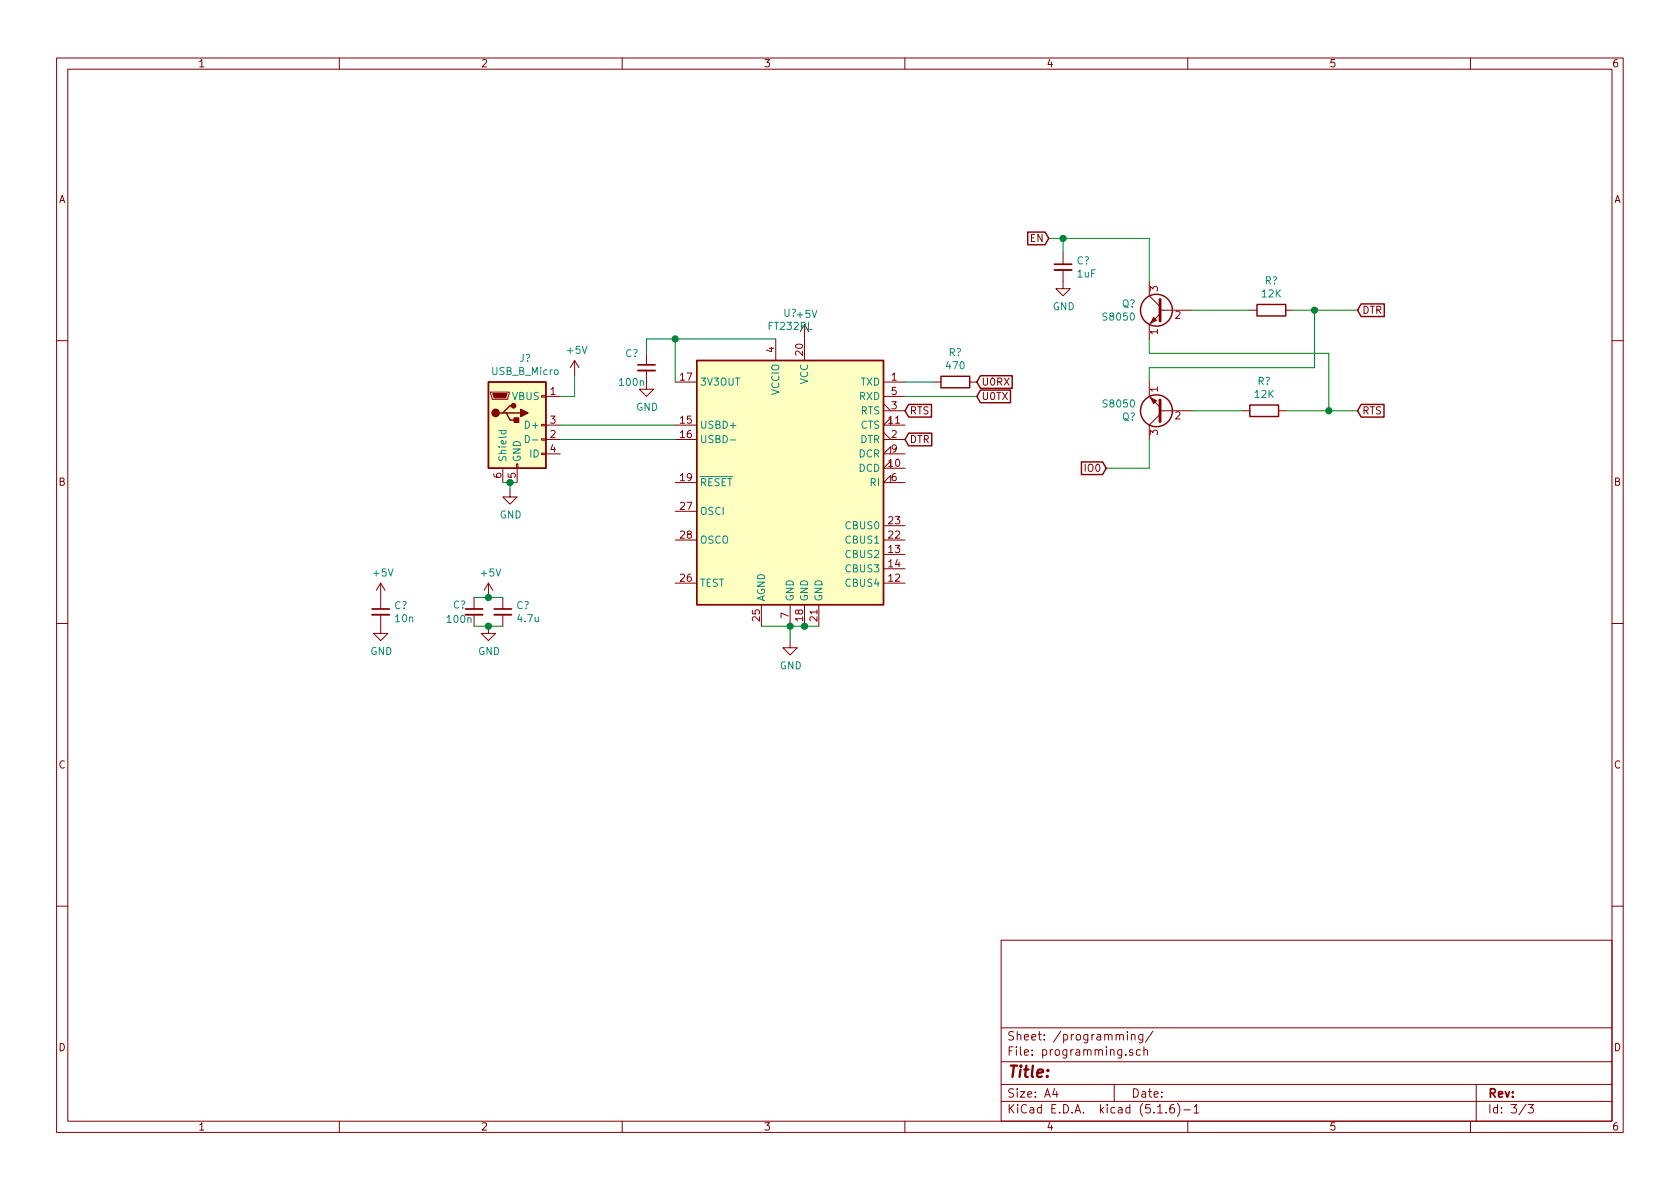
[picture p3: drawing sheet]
<svg xmlns="http://www.w3.org/2000/svg" width="297mm" height="210mm" viewBox="0 0 297 210" stroke-linecap="round" stroke-linejoin="round" font-family="sans-serif">
<g fill="none" stroke="#840000" stroke-width=".18">
<path d="M10 10.3h277v189.9h-277zM12 12.2h273v186.1h-273zM60 10.3v1.9M110 10.3v1.9M160 10.3v1.9M210 10.3v1.9M260 10.3v1.9M137.2 59.9v3.8M142.2 57.4v6.3M188 47.7v3.3h1.2l-1.2 1.3-1.3-1.3h1.3M188 44.7v2M203.2 49.8v2.5l1.9 1.9"/>
<path d="M205.1 55.5l-1.9 1.9v2.5M205.1 54.9h5.7M221 54.9h1.2M227.3 54.9h1.3M10 60.2h2M86.7 69.3h3.3v.3l-.2 1h-2.8zM95.8 77.6h.7v.2h-.7zM95.8 75.1h.7v.2h-.7zM95.8 70h.7v.2h-.7zM96.5 70.1h2.6M96.5 77.7h2.6M96.5 75.2h2.6"/>
<path d="M101.6 63.7l-.8 1.3M101.6 63.7v2.6M101.6 63.7l.8 1.3M114.3 65.5v3.3h1.3l-1.3 1.3-1.3-1.3h1.3M114.3 62.5v2M119.4 67.6h3.8M119.4 77.7h3.8M119.4 75.2h3.8M156.2 67.6h3.8M156.2 70.1h3.8M156.2 77.7h3.8M156.2 76.4l1.3 1.3"/>
<path d="M156.2 72.6h3.8M156.2 71.4l1.3 1.2M157.5 75.2v-1.3l-1.3 1.3h3.8M165.1 67.6h1.3M171.4 67.6h1.3M203.2 67.6v2.5l1.9 1.9M205.1 72.6h5.7M205.1 73.3l-1.9 1.9v2.5M219.7 72.6h1.3M226.1 72.6h1.2M285 60.2h2M88.9 82.8v2.5"/>
<path d="M90.2 86.6v1.3h1.2l-1.2 1.2-1.3-1.2h1.3M91.3 82h.3v.8h-.3zM91.4 82.8v2.5M95.8 80.1h.7v.3h-.7zM96.5 80.3h2.6M119.4 85.3h3.8M119.4 95.5h3.8M119.4 90.4h3.8M156.2 98h3.8M156.2 95.5h3.8M156.2 93h3.8M157.5 82.8v-1.3l-1.3 1.3h3.8"/>
<path d="M157.5 85.3v-1.2l-1.3 1.2h3.8M157.5 80.3v-1.3l-1.3 1.3h3.8M10 110.3h2M67.3 108.7v3.3h1.3l-1.3 1.3-1.3-1.3h1.3M67.3 103.1l-.8 1.3M67.3 103.1v4.6M67.3 103.1l.8 1.3M83.8 105.7v2M83.8 108.7v2M86.4 110.7v1.3h1.2l-1.2 1.3-1.3-1.3h1.3M86.4 103.1l-.8 1.3M86.4 103.1v2.6"/>
<path d="M86.4 103.1l.7 1.3M88.9 105.7v2M88.9 108.7v2M119.4 103.1h3.8M134.6 106.9v3.8M139.7 113.3v1.2h1.3l-1.3 1.3-1.3-1.3h1.3M139.7 106.9v3.8M142.2 106.9v3.8M144.8 106.9v3.8M156.2 103.1h3.8M156.2 100.6h3.8M285 110.3h2"/>
<path d="M10 160.2h2M177 166.3h108v32h-108zM285 160.2h2M60 198.3v1.9M110 198.3v1.9M160 198.3v1.9M177 194.8h108M177 191.8h108M177 187.8h108M177 181.8h108M186.5 192.5l-.4 1h1M186.8 193v1"/>
<path d="M197 191.8v3M199.3 182.4v.2M199.3 182.9v1M200.1 183.1l.2-.2 .3 .1 .1 .9M200.1 182.9v1M200.3 185.7l-.4-.1-.2 .2 .1 .2 .5 .2v.3h-.6M201.6 185.7l-.4-.1-.3 .3 .1 .6 .2 .1 .4-.1M202.1 182.9v1.2l-.3 .3-.4-.1M202.1 183l-.5-.1-.3 .3 .1 .6 .2 .1 .5-.1M202.3 185.7l.2-.1 .3 .1 .1 .9M202.3 185.1v1.5M203.8 182.3l-1.3 2"/>
<path d="M204.7 196.8h.8M206.2 196.7v.1M207.5 195.3a.59 .59 0 0 0-.7 .7v.5l.2 .2 .4 .1 .2-.1 .1-.5-.2-.2-.4-.1-.3 .3M208.2 195.1a1.71 1.71 0 0 1 0 2.3M209.3 196.3h1.2M210 198.3v1.9M211.1 195.8l.4-.5v1.5M211.1 196.8h.9M260 198.3v1.9M261 191.8v6.5M269.8 195.2l-1.2 2M270.2 195.3h.9l-.5 .6 .4 .1v.7l-.2 .1-.6-.1"/>
</g>
<g fill="none" stroke="#840000" stroke-width=".25">
<path d="M181.7 41h3.1l.6 1.2-.6 1.1h-3.1zM222.2 53.8h5.1v2.1h-5.1zM240.7 53.7h4.1v2.3h-4.1l-.7-1.1zM86.4 67.6h10.1v15.2h-10.1zM88.9 73h.6l.7 1.3h1.2M89.5 73h2.6M90.8 71.7h-.6l-1.3 1.3h-.6M123.2 63.7h33v43.2h-33zM160.7 71.5h4v2.3h-4l-.7-1.2zM160.7 76.6h4v2.2h-4l-.7-1.1zM166.4 66.5h5v2.1h-5zM173.4 69h5.3v2.2h-5.3l-.7-1.1z"/>
<path d="M173.4 66.4h5.6v2.3h-5.6l-.7-1.1zM221 71.6h5.1v2.1h-5.1zM240.7 71.5h4v2.3h-4l-.7-1.2zM191.2 81.7h3.7l.7 1.1-.7 1.1h-3.7z"/>
<circle cx="204.5" cy="54.9" r="2.82"/>
<circle cx="204.5" cy="72.6" r="2.82"/>
</g>
<g fill="#ffffc2" stroke="#ffffc2" stroke-width=".18">
<path d="M86.4 67.6h10.1v15.2h-10.1z"/>
<path d="M123.2 63.7h33v43.2h-33z"/>
</g>
<g fill="#840000" stroke="#840000" stroke-width=".25">
<path d="M90.9 73.9h.8v.8h-.8z"/>
<path d="M92.1 72.4l1.2 .6-1.2 .7z"/>
<circle cx="87.6" cy="73" r=".63"/>
<circle cx="90.8" cy="71.7" r=".38"/>
</g>
<g fill="#840000" stroke="#840000" stroke-width=".18">
<path d="M87.1 69.6h2.6l-.3 .8h-2z"/>
<path d="M203.5 70.4l1 .5-.5 .5z"/>
<path d="M204 56.1l.5 .5-1 .5z"/>
</g>
<path d="M88.2 76.1h1.3M88.7 76.1l-.1 .4 .2 .2 .6-.1v-.5M92.9 77a.64 .64 0 0 1 .7 .6 .64 .64 0 0 1-.7 .7zM94.2 77.8h.9M129.1 77.8h1" fill="none" stroke="#008484" stroke-width=".18"/>
<path d="M186.4 47.7h3.1M112.8 65.5h3M65.8 108.7h3M82.3 108.7h3M87.4 108.7h3" fill="none" stroke="#840000" stroke-width=".33"/>
<path d="M186.4 46.7h3.1M112.8 64.5h3M65.8 107.7h3M82.3 107.7h3M87.4 107.7h3" fill="none" stroke="#840000" stroke-width=".3"/>
<path d="M205.1 53v3.8M205.1 70.7v3.8" fill="none" stroke="#840000" stroke-width=".51"/>
<g fill="none" stroke="#008400" stroke-width=".18">
<path d="M119.4 59.9v7.7M137.2 59.9h-22.9v2.6M185.4 42.2h17.8v7.6M188 42.2v2.5M203.2 59.9v2.6h31.7v10.1M210.8 54.9h10.2M228.6 54.9h11.4M232.4 54.9v10.1h-29.2v2.6M99.1 75.2h20.3M99.1 77.7h20.3M101.6 66.3v3.8h-2.5M160 70.1h12.7"/>
<path d="M160 67.6h5.1M203.2 77.7v5.1h-7.6M210.8 72.6h8.9M227.3 72.6h12.7M88.9 85.3h2.5M90.2 85.3v1.3M83.8 110.7h5.1M83.8 105.7h5.1M134.6 110.7h10.2M139.7 110.7v2.6"/>
</g>
<g fill="#008400" stroke="#008400" stroke-width=".25">
<circle cx="119.4" cy="59.9" r=".51"/>
<circle cx="90.2" cy="85.3" r=".51"/>
<circle cx="235" cy="72.6" r=".51"/>
<circle cx="232.4" cy="54.9" r=".51"/>
<circle cx="86.4" cy="110.7" r=".51"/>
<circle cx="86.4" cy="105.7" r=".51"/>
<circle cx="188" cy="42.2" r=".51"/>
<circle cx="142.2" cy="110.7" r=".51"/>
<circle cx="139.7" cy="110.7" r=".51"/>
</g>
<text font-size="2.8" fill="#840000" x="178" y="190.5">Title:</text>
<g font-size="2.1" fill="#840000">
<text x="178" y="184">Sheet: /programming/</text>
<text x="178" y="186.7">File: programming.sch</text>
<text x="178" y="196.9">KiCad E.D.A. kicad (5.1.6)-1</text>
<text x="178" y="194.1">Size: A4</text>
<text x="200" y="194.1">Date:</text>
<text x="263" y="194.1">Rev:</text>
<text x="263" y="196.9">Id: 3/3</text>
</g>
<g font-size="1.8" fill="#840000">
<text x="35" y="11.9">1</text>
<text x="85" y="11.9">2</text>
<text x="135" y="11.9">3</text>
<text x="185" y="11.9">4</text>
<text x="235" y="11.9">5</text>
<text x="285" y="11.9">6</text>
<text x="10.4" y="35.9">A</text>
<text x="285.4" y="35.9">A</text>
<text x="182.2" y="42.8">EN</text>
<text x="204.7" y="51.5" transform="rotate(-90 204.7 51.5)">3</text>
<text x="204.7" y="59.2" transform="rotate(-90 204.7 59.2)">1</text>
<text x="207.8" y="56.4">2</text>
<text x="240.8" y="55.5">DTR</text>
<text x="136.9" y="62.3" transform="rotate(-90 136.9 62.3)">4</text>
<text x="142" y="62.8" transform="rotate(-90 142 62.8)">20</text>
<text x="97.3" y="69.8">1</text>
<text x="120.3" y="67.3">17</text>
<text x="157.6" y="67.3">1</text>
<text x="157.6" y="69.8">5</text>
<text x="173.5" y="70.7">U0TX</text>
<text x="173.5" y="68.2">U0RX</text>
<text x="204.7" y="69.3" transform="rotate(-90 204.7 69.3)">1</text>
<text x="97.3" y="77.5">2</text>
<text x="97.3" y="74.9">3</text>
<text x="120.3" y="74.9">15</text>
<text x="120.3" y="77.5">16</text>
<text x="157.1" y="74.9">11</text>
<text x="157.6" y="77.5">2</text>
<text x="157.6" y="72.4">3</text>
<text x="160.8" y="73.3">RTS</text>
<text x="204.7" y="76.9" transform="rotate(-90 204.7 76.9)">3</text>
<text x="207.8" y="74.2">2</text>
<text x="240.8" y="73.3">RTS</text>
<text x="97.3" y="80">4</text>
<text x="157.1" y="82.5">10</text>
<text x="157.6" y="80">9</text>
<text x="160.8" y="78.4">DTR</text>
<text x="191.9" y="83.4">IO0</text>
<text x="10.4" y="85.9">B</text>
<text x="88.6" y="84.6" transform="rotate(-90 88.6 84.6)">6</text>
<text x="91.2" y="84.6" transform="rotate(-90 91.2 84.6)">5</text>
<text x="120.3" y="85.1">19</text>
<text x="157.6" y="85.1">6</text>
<text x="285.4" y="85.9">B</text>
<text x="120.3" y="90.2">27</text>
<text x="120.3" y="95.2">28</text>
<text x="157.1" y="95.2">22</text>
<text x="157.1" y="92.7">23</text>
<text x="157.1" y="97.8">13</text>
<text x="157.1" y="100.3">14</text>
<text x="120.3" y="102.9">26</text>
<text x="157.1" y="102.9">12</text>
<text x="134.4" y="109.8" transform="rotate(-90 134.4 109.8)">25</text>
<text x="139.4" y="109.3" transform="rotate(-90 139.4 109.3)">7</text>
<text x="142" y="109.8" transform="rotate(-90 142 109.8)">18</text>
<text x="144.5" y="109.8" transform="rotate(-90 144.5 109.8)">21</text>
<text x="10.4" y="135.9">C</text>
<text x="285.4" y="135.9">C</text>
<text x="10.4" y="185.9">D</text>
<text x="285.4" y="185.9">D</text>
<text x="35" y="199.9">1</text>
<text x="85" y="199.9">2</text>
<text x="135" y="199.9">3</text>
<text x="185" y="199.9">4</text>
<text x="235" y="199.9">5</text>
<text x="285" y="199.9">6</text>
</g>
<g font-size="1.8" fill="#008484">
<text x="190.4" y="46.8">C?</text>
<text x="190.5" y="49.1">1uF</text>
<text x="223.2" y="52.6">12K</text>
<text x="223.6" y="50.3">R?</text>
<text x="136" y="58.3">FT232RL</text>
<text x="138.5" y="56">U?+5V</text>
<text x="186.1" y="54.9">GND</text>
<text x="195.2" y="56.7">S8050</text>
<text x="198.4" y="54.4">Q?</text>
<text x="91.9" y="64">J?</text>
<text x="100.4" y="62.6">+5V</text>
<text x="110.6" y="63.2">C?</text>
<text x="167.4" y="65.3">470</text>
<text x="167.7" y="63">R?</text>
<text x="87" y="66.3">USB_B_Micro</text>
<text x="90.6" y="70.7">VBUS</text>
<text x="109.7" y="68.2">100n</text>
<text x="123.7" y="68.2">3V3OUT</text>
<text x="137.8" y="69.9" transform="rotate(-90 137.8 69.9)">VCCIO</text>
<text x="142.9" y="68" transform="rotate(-90 142.9 68)">VCC</text>
<text x="152" y="70.7">RXD</text>
<text x="152.2" y="68.2">TXD</text>
<text x="221.9" y="70.4">12K</text>
<text x="222.4" y="68.1">R?</text>
<text x="93.2" y="75.8">D+</text>
<text x="112.5" y="72.6">GND</text>
<text x="123.7" y="75.8">USBD+</text>
<text x="152.2" y="75.8">CTS</text>
<text x="152.2" y="73.3">RTS</text>
<text x="195.3" y="72.1">S8050</text>
<text x="198.4" y="74.4">Q?</text>
<text x="89.5" y="81.8" transform="rotate(-90 89.5 81.8)">Shield</text>
<text x="92.1" y="81.8" transform="rotate(-90 92.1 81.8)">GND</text>
<text x="93.7" y="80.9">ID</text>
<text x="123.7" y="78.4">USBD-</text>
<text x="151.9" y="83.4">DCD</text>
<text x="151.9" y="80.9">DCR</text>
<text x="152.1" y="78.4">DTR</text>
<text x="123.7" y="86">RESET</text>
<text x="153.9" y="86">RI</text>
<text x="88.3" y="91.7">GND</text>
<text x="123.7" y="91.1">OSCI</text>
<text x="149.7" y="93.6">CBUS0</text>
<text x="66.1" y="101.9">+5V</text>
<text x="85.1" y="101.9">+5V</text>
<text x="123.7" y="96.1">OSCO</text>
<text x="149.7" y="98.7">CBUS2</text>
<text x="149.7" y="101.2">CBUS3</text>
<text x="149.7" y="96.1">CBUS1</text>
<text x="69.7" y="107.7">C?</text>
<text x="80.1" y="107.6">C?</text>
<text x="91.3" y="107.7">C?</text>
<text x="123.7" y="103.8">TEST</text>
<text x="135.3" y="106.4" transform="rotate(-90 135.3 106.4)">AGND</text>
<text x="140.3" y="106.4" transform="rotate(-90 140.3 106.4)">GND</text>
<text x="142.9" y="106.4" transform="rotate(-90 142.9 106.4)">GND</text>
<text x="145.4" y="106.4" transform="rotate(-90 145.4 106.4)">GND</text>
<text x="149.7" y="103.8">CBUS4</text>
<text x="70" y="110">10n</text>
<text x="79.2" y="110.2">100n</text>
<text x="91.6" y="110">4.7u</text>
<text x="65.5" y="115.8">GND</text>
<text x="84.5" y="115.8">GND</text>
<text x="137.9" y="118.4">GND</text>
</g>
</svg>
